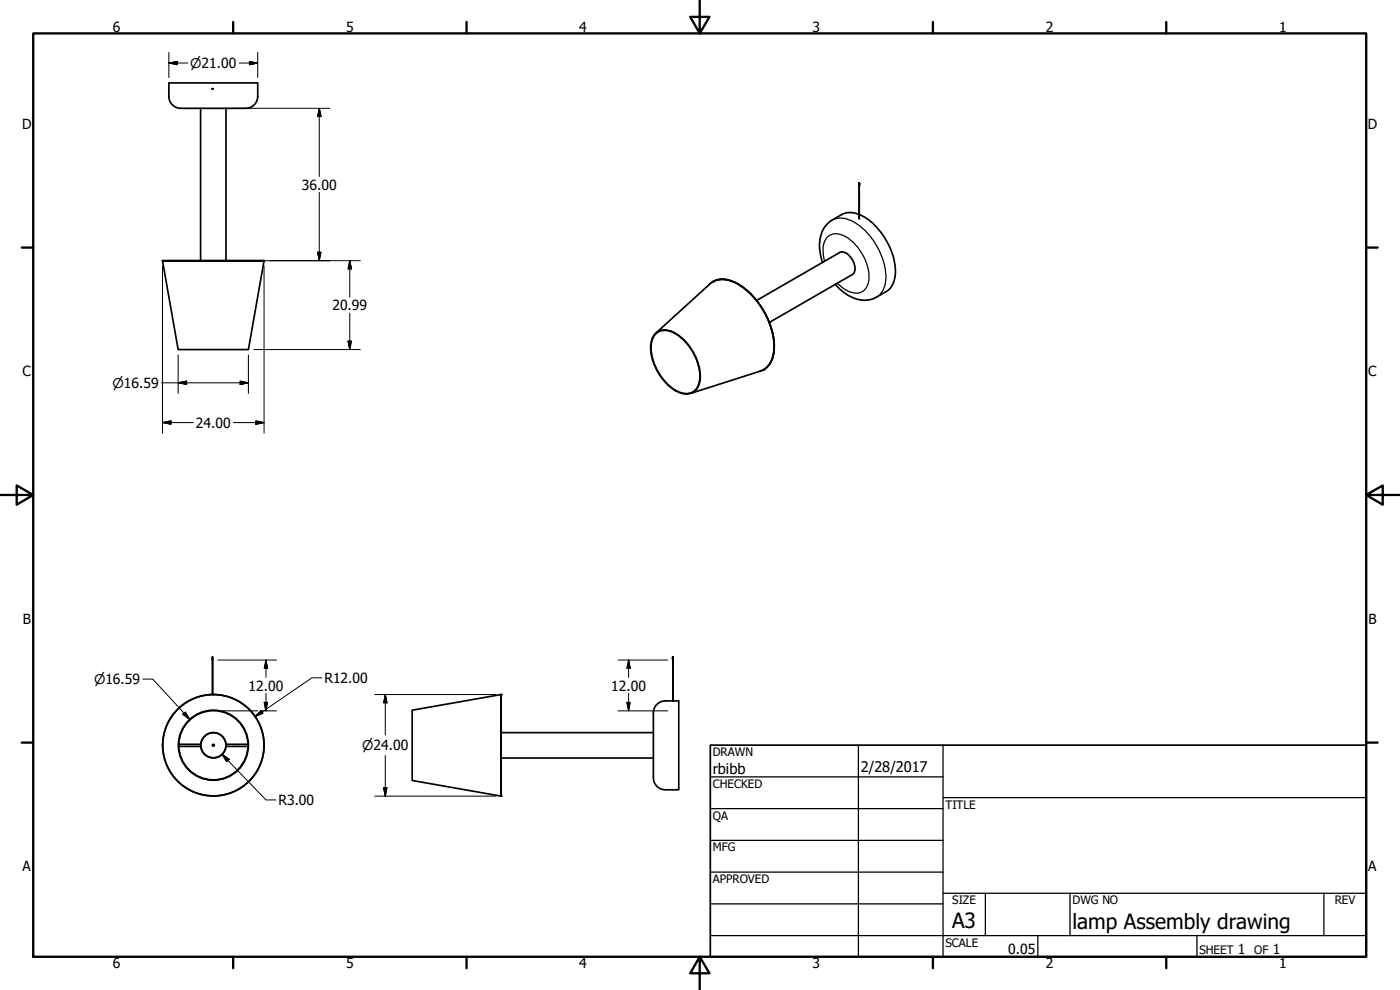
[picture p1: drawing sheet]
<svg xmlns="http://www.w3.org/2000/svg" width="420mm" height="297mm" viewBox="0 0 420 297" stroke-linecap="round" stroke-linejoin="round" font-family="sans-serif">
<!-- layer: Visible (ANSI) -->
<g fill="none" stroke="#000" stroke-width=".51">
<path d="M50.7 28.9a3.6 3.6 0 0 0 3.6 3.6h19.5a3.6 3.6 0 0 0 3.5-3.6M50.7 28.9v-4h26.6v4M60.2 32.5v45.7M63.7 26.6l.1 .1zM63.8 26.7h.1M63.8 26.6h.1M67.8 32.5v45.7M257.8 54.9v.3zM257.8 54.9v.8l.1-.6M257.8 55.1h.1M257.9 54.8v.3zM257.9 54.8v.3"/>
<path d="M257.9 55.1v.1M257.9 55.7v9.9M257.9 55.1l-.1 10.5M48.8 78.2h30.4zM48.8 78.2l4.7 26.7h21l4.7-26.7M257.8 64.3a5.9 5.9 0 0 0-5.2 .1l-2.9 1.6M257.9 64.4a19.5 19.5 0 0 1 9.6 10.8 13 13 0 0 1 .3 10.3l-1.1 1.5-3.6 2.1M196.8 99.9l16.2-14.7a6.3 6.3 0 0 1 7.3-.6 23.2 23.2 0 0 1 12 20.7 6.5 6.5 0 0 1-4.1 6.1l-20.9 6.6M212.9 85.3a6.7 6.7 0 0 1 7.6-.6 23.2 23.2 0 0 1 11.8 20.4 6.6 6.6 0 0 1-4.3 6.3M213.9 84.5a8 8 0 0 1 8.2 1.1 23.3 23.3 0 0 1 10.2 20 7.1 7.1 0 0 1-3.1 5.3M227.1 90.2l24.9-14.5a3.3 3.3 0 0 1 3.7 2 3.5 3.5 0 0 1 .1 4.6l-24.9 14.5M196.5 100.2a5 5 0 0 1 6.7 .1 15.6 15.6 0 0 1 6.8 14.4 4.2 4.2 0 0 1-6.6 2.8 15.6 15.6 0 0 1-8-14.5l.4-1.6z"/>
<path d="M196.7 100.3a4.6 4.6 0 0 1 6-.2 15.8 15.8 0 0 1 7.3 13.8 4.2 4.2 0 0 1-6.7 3.5 15.4 15.4 0 0 1-7.8-14.4l.3-1.3zM63.7 197.4l.1 .6zM63.8 197.4v-.3v.3M63.8 198v10.4M201.9 197.1v.3zM201.9 197.4l.1 .6zM201.9 198v12.3M202 197.1v.3zM202 198v12.3M150.4 208.4v30.5v-30.5M150.4 208.4l-26.7 4.7v21.1l26.7 4.7M150.4 219.8h45.7"/>
<path d="M196.1 213.9v19.5a3.6 3.6 0 0 0 3.5 3.6h4.1v-26.7h-4a3.6 3.6 0 0 0-3.6 3.6M48.8 223.3v.7M48.8 223.3a15.2 15.2 0 0 1 22.5-13.1 15.2 15.2 0 0 1 1.3 26 15.2 15.2 0 0 1-23.7-10.8l-.1-1.5M53.7 223.3h6.5v.7h-6.5M67.8 223.3h6.6M67.8 224h6.6M150.4 227.4h45.7"/>
<circle cx="64" cy="223.6" r="15.2"/>
<circle cx="64" cy="223.6" r="3.8"/>
<circle cx="64" cy="223.6" r=".29"/>
<circle cx="64" cy="223.6" r="10.4"/>
<circle cx="64" cy="223.6" r="10.5"/>
</g>
<g fill="#000">
<circle cx="257.8" cy="55.2" r=".25"/>
<circle cx="79.2" cy="78.2" r=".25"/>
<circle cx="213.9" cy="84.5" r=".25"/>
<circle cx="229.2" cy="110.9" r=".25"/>
<circle cx="150.4" cy="208.4" r=".25"/>
<circle cx="150.4" cy="238.9" r=".25"/>
</g>
<!-- layer: Visible Narrow (ANSI) -->
<path d="M247.5 78.3a7.2 7.2 0 0 1 .9-7.3 4.8 4.8 0 0 1 6 .4 14.8 14.8 0 0 1 6.3 13.2 3.9 3.9 0 0 1-6.3 2.6l-1.3-.7-1.8-1.6M249.7 66a7.3 7.3 0 0 1 8 1.5 20.4 20.4 0 0 1 8.1 16.6 5.9 5.9 0 0 1-2.7 5" fill="none" stroke="#000" stroke-width=".38"/>
<path d="M249.7 66l-.1 .2a8.5 8.5 0 0 0-3.6 8.2l.3 2.2 .6 2.1M250.7 85.3a11.9 11.9 0 0 0 9.1 4.8l2.1-.4 1.2-.6" fill="none" stroke="#000" stroke-width=".51"/>
<!-- layer: Border (ANSI) -->
<g fill="none" stroke="#000" stroke-width=".7">
<path d="M10 10h400v277.1h-400zM70 6.6v3.4M140 6.6v3.4M210 0v10l-2.9-4.9h5.8l-2.9 4.9M280 6.6v3.4M350 6.6v3.4M6.5 74.3h3.5M410 74.3h3.4M0 148.5h10l-5-2.8v5.7l5-2.9M410 148.5l5 2.9v-5.7l-5 2.8h10M6.5 222.8h3.5M410 222.8h3.4"/>
<path d="M70 287.1v3.4M140 287.1v3.4M210 287.1l2.9 4.9h-5.8l2.9-4.9v9.9M280 287.1v3.4M350 287.1v3.4"/>
</g>
<!-- layer: Title (ANSI) -->
<g fill="none" stroke="#000" stroke-width=".38">
<path d="M213.2 233.1h69.8M257.6 223.6v63.5M283 239.3h127M283 223.6v63.5M213.2 242.6h69.8M213.2 252.1h69.8M213.2 261.7h69.8M213.2 271.2h69.8M283 268h127M295.7 268v12.7M321.1 268v12.7M397.3 268v12.7"/>
<path d="M213.2 280.7h196.8M311.5 280.7v6.4M359.2 280.7v6.4"/>
</g>
<path d="M213.2 223.6h196.8v63.5h-196.8z" fill="none" stroke="#000" stroke-width=".51"/>
<!-- layer: Dimension (ANSI) -->
<g fill="none" stroke="#000" stroke-width=".3">
<path d="M50.7 18.9l2.5-.4v.9zM50.7 18.9h5.6M50.7 15.7v7.6M71.8 18.9h5.5M74.9 18.5l2.4 .4-2.4 .5zM77.3 15.7v7.6M69.4 32.5h29.6M95.8 32.5l.5 2.5h-1zM95.8 32.5v20.4M95.8 57.7v20.5M48.8 79.8v50.2M69.4 78.2h38.7"/>
<path d="M79.2 79.8v50.2M95.3 75.7h1l-.5 2.5zM105 78.2l.5 2.5h-1zM105 78.2v10.9M105 94v10.9M48.5 114.9h26M53.5 114.9l2.5-.6v1.1zM53.5 106.5v11.5M72.1 114.3l2.4 .6-2.4 .5zM74.5 106.5v11.5M76.1 104.9h32M104.5 102.3h1l-.5 2.6z"/>
<path d="M48.8 126.8l2.5-.5v1zM48.8 126.8h9.2M70 126.8h9.2M76.8 126.3l2.4 .5-2.4 .5zM65.4 198h17.6M79.8 198l.5 2.5h-1zM79.8 198v5.2M185.5 198h14.9M188.7 198l.4 2.5h-.9zM188.7 198v5.2M42.9 203.8h2.9l11.1 12M54.9 214.3l.7-.6 1.3 2.1z"/>
<path d="M65.4 213.3h11.9M78.3 213.3h4.7M78.4 213.2l.5 .8-2.3 1zM79.3 210.7h1l-.5 2.6zM79.8 208v5.3M96.6 203.4h-3l-17 11.6M112.5 208.4h36.3M115.6 208.4l.5 2.5h-1zM115.6 208.4v12.2M185.5 213.3h14.9M188.2 210.7h.9l-.4 2.6zM188.7 208v5.3"/>
<path d="M66.7 226.4l2.1 1.4-.8 .7zM66.7 226.4l13.1 13.6h3M112.5 238.9h36.3M115.1 236.3h1l-.5 2.6zM115.6 226.7v12.2"/>
</g>
<g fill="#000" stroke="#000" stroke-width=".3">
<path d="M50.7 18.9l2.5-.4zM50.7 18.9l2.5-.4v.9zM74.9 19.4l2.4-.5zM74.9 18.5l2.4 .4-2.4 .5zM95.8 32.5l.5 2.5zM95.8 32.5l.5 2.5h-1zM95.3 75.7l.5 2.5zM95.3 75.7h1l-.5 2.5zM105 78.2l.5 2.5zM105 78.2l.5 2.5h-1zM53.5 114.9l2.5-.6zM53.5 114.9l2.5-.6v1.1z"/>
<path d="M72.1 115.4l2.4-.5zM72.1 114.3l2.4 .6-2.4 .5zM104.5 102.3l.5 2.6zM104.5 102.3h1l-.5 2.6zM48.8 126.8l2.5-.5zM48.8 126.8l2.5-.5v1zM76.8 127.3l2.4-.5zM76.8 126.3l2.4 .5-2.4 .5zM54.9 214.3l2 1.5zM54.9 214.3l.7-.6 1.3 2.1zM78.4 213.2l-1.8 1.8zM78.4 213.2l.5 .8-2.3 1z"/>
<path d="M79.3 210.7l.5 2.6zM79.3 210.7h1l-.5 2.6zM79.8 198l.5 2.5zM79.8 198l.5 2.5h-1zM115.6 208.4l.5 2.5zM115.6 208.4l.5 2.5h-1zM188.2 210.7l.5 2.6zM188.2 210.7h.9l-.4 2.6zM188.7 198l.4 2.5zM188.7 198l.4 2.5h-.9zM66.7 226.4l2.1 1.4zM66.7 226.4l2.1 1.4-.8 .7z"/>
<path d="M115.1 236.3l.5 2.6zM115.1 236.3h1l-.5 2.6z"/>
</g>
<g font-size="6.3">
<text x="285.8" y="278.6">A3</text>
<text x="321.9" y="278.6">lamp Assembly drawing</text>
</g>
<g font-size="4.4">
<text x="213.9" y="232.2">rbibb</text>
<text x="258.4" y="231.6">2/28/2017</text>
</g>
<g font-size="4.2">
<text x="33.8" y="9.6">6</text>
<text x="103.9" y="9.6">5</text>
<text x="173.9" y="9.6">4</text>
<text x="243.8" y="9.6">3</text>
<text x="313.9" y="9.6">2</text>
<text x="383.9" y="9.6">1</text>
<text x="6.7" y="38.7">D</text>
<text x="410.5" y="38.7">D</text>
<text x="90.6" y="56.9">36.00</text>
<text x="99.8" y="93.1">20.99</text>
<text x="6.8" y="113">C</text>
<text x="410.7" y="113">C</text>
<text x="58.8" y="128.3">24.00</text>
<text x="6.9" y="187.2">B</text>
<text x="410.7" y="187.2">B</text>
<text x="74.6" y="207.2">12.00</text>
<text x="97.3" y="204.9">R12.00</text>
<text x="183.4" y="207.2">12.00</text>
<text x="83.6" y="241.5">R3.00</text>
<text x="6.8" y="261.4">A</text>
<text x="410.7" y="261.4">A</text>
<text x="302.6" y="286.2">0.05</text>
<text x="371.5" y="286.2">1</text>
<text x="382" y="286.2">1</text>
<text x="33.8" y="290.5">6</text>
<text x="103.9" y="290.5">5</text>
<text x="173.9" y="290.5">4</text>
<text x="243.8" y="290.5">3</text>
<text x="313.9" y="290.5">2</text>
<text x="383.9" y="290.5">1</text>
</g>
<g font-size="4">
<text x="57.1" y="20.4">⌀21.00</text>
<text x="33.8" y="116.3">⌀16.59</text>
<text x="28.3" y="205.2">⌀16.59</text>
<text x="108.7" y="225.1">⌀24.00</text>
</g>
<g font-size="3.5">
<text x="213.9" y="226.9">DRAWN</text>
<text x="213.9" y="236.4">CHECKED</text>
<text x="213.9" y="245.9">QA</text>
<text x="283.8" y="242.6">TITLE</text>
<text x="213.9" y="255.4">MFG</text>
<text x="213.9" y="265">APPROVED</text>
<text x="285.8" y="271.3">SIZE</text>
<text x="321.9" y="271.3">DWG NO</text>
<text x="400.6" y="271.3">REV</text>
<text x="283.8" y="284">SCALE</text>
<text x="360" y="286.2">SHEET</text>
<text x="376.4" y="286.2">OF</text>
</g>
</svg>
